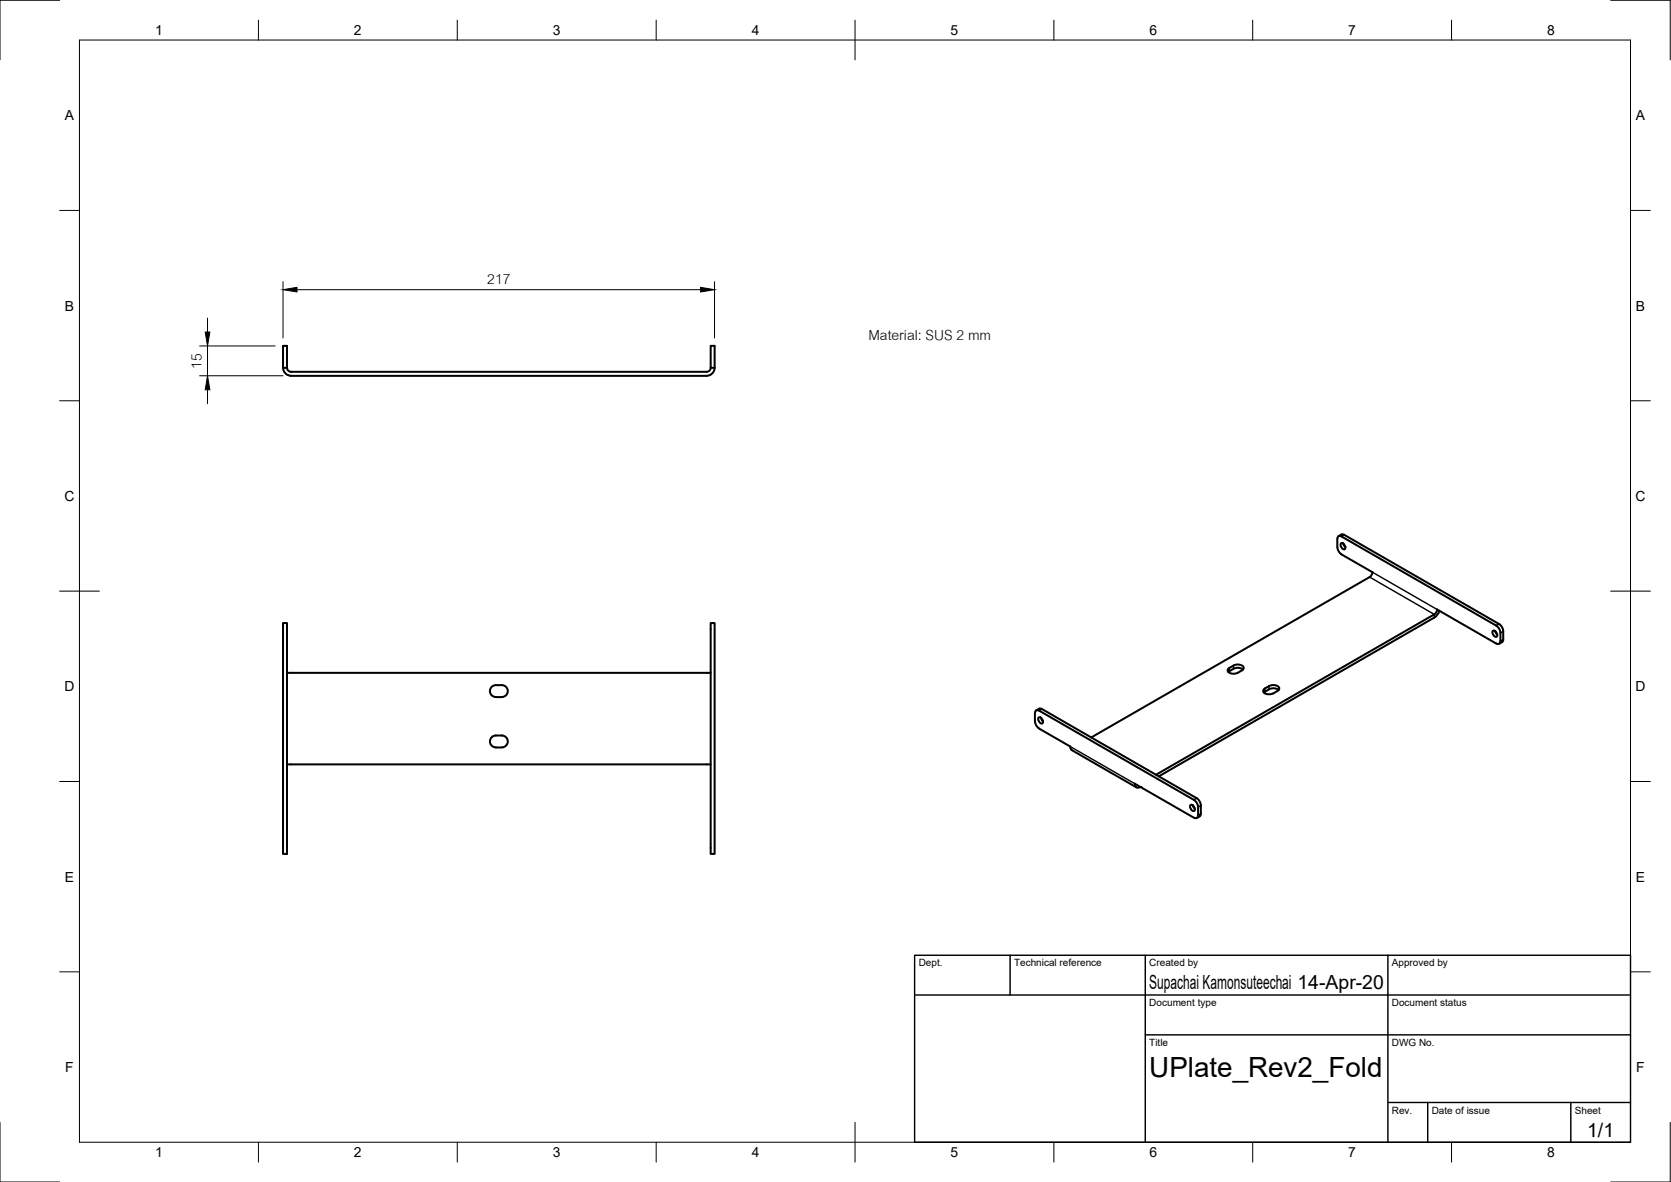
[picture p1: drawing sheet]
<svg xmlns="http://www.w3.org/2000/svg" width="420mm" height="297mm" viewBox="0 0 420 297" stroke-linecap="round" stroke-linejoin="round" font-family="sans-serif">
<!-- layer: Visible -->
<g fill="none" stroke="#000" stroke-width=".51">
<path d="M71.2 86.9h1v5.5h-1zM71.2 92.4a2 2 0 0 0 2 2M72.2 92.4a1.01 1.01 0 0 0 1 1h104.5M73.2 94.5h104.5M178.7 92.4a1.01 1.01 0 0 1-1 1M178.7 86.9h1v5.5h-1zM179.7 92.4a2 2 0 0 1-2 2M336.5 134.8l1-.5 .5 .1 38.9 22.4 .6 .6a4.1 4.1 0 0 1 .5 3.3l-.2 .5-.8 .6M337.2 136.5a1.02 1.02 0 0 1 .9 1.5 1.02 1.02 0 0 1-.9-1.5zM337.8 136.6l.5 .9M71.2 156.6h1v58h-1zM178.7 156.6h1v58h-1z"/>
<path d="M361.4 153.2l14.8 8.5M361.4 153.2l-.2 .7-.6 .5-69.9 40.3M361.9 153.5l-.4 .8-.9 .9-69.2 39.9M375.4 158.5a1.02 1.02 0 0 1 .9 1.5 1.02 1.02 0 0 1-.9-1.5zM376 158.6l.5 .9M72.2 169.1h106.5M123.8 172.5a3.2 3.2 0 0 1 3.6 .3 1.49 1.49 0 0 1 .1 1.5 1.49 1.49 0 0 1-1.3 .9h-1.5a1.49 1.49 0 0 1-1.4-1.1 1.49 1.49 0 0 1 .5-1.6zM261.2 178.1l-.7 .4M261.3 178.1l.7 .1 38.9 22.4 .6 .6a4.1 4.1 0 0 1 .4 3.3l-.1 .5-.9 .6M308.8 168.1a2.77 2.77 0 0 1 3.8-.6l.1 .5a2.97 2.97 0 0 1-3.6 1.1l-.4-.5zM312.5 168.3a2.21 2.21 0 0 0-2.3-.2l-1.3 .8M318 173.8l-.2 .2"/>
<path d="M319.1 173.2l-1.1 .6M319.1 172.4l-1.1 .6M319.1 173.2a2.2 2.2 0 0 1 2.4 .2M319.1 172.4l1.3-.2a.9 .9 0 0 1 1 .2 .9 .9 0 0 1 .1 1 2.8 2.8 0 0 1-3.7 .6l-.2-.5 .4-.5M376.2 161.7a.65 .65 0 0 0 .7 .1 .65 .65 0 0 0 .4-.7 4.2 4.2 0 0 0-.5-3.3l-.6-.6-38.9-22.4a.65 .65 0 0 0-.7-.1 .65 .65 0 0 0-.3 .7 4.2 4.2 0 0 0 .4 3.3l.6 .6 7.8 4.5-.2 .7-.5 .5-70 40.3M72.2 192.1h106.5M123.8 185.1a3.2 3.2 0 0 1 3.6 .3 1.51 1.51 0 0 1-1.2 2.4h-1.5a1.49 1.49 0 0 1-1.4-1 1.49 1.49 0 0 1 .5-1.7zM261.2 180.3a1.02 1.02 0 0 1 .9 1.5 1.02 1.02 0 0 1-.9-1.5zM261.3 183.1l7.8 4.5M261.3 183.1l-.6-.6a4.1 4.1 0 0 1-.5-3.3l.1-.4a.61 .61 0 0 1 1-.2l38.9 22.4M261.7 180.4l.6 .9M269.1 187.6l.1 .5 .3 .4"/>
<path d="M269.5 188.5l16.2 9.4M286.8 197.8a.86 .86 0 0 1-1 .1 .86 .86 0 0 1-.5-1l14.9 8.6M299.4 202.3a1.02 1.02 0 0 1 .9 1.5 1.02 1.02 0 0 1-.9-1.5zM299.9 202.4l.5 .9M300.2 201l.6 .6a4.1 4.1 0 0 1 .4 3.3v.3a.61 .61 0 0 1-1 .3"/>
</g>
<!-- layer: Visible Narrow -->
<g fill="none" stroke="#000" stroke-width=".36">
<path d="M338 134.4l-.7 .4M344.4 145l16.2 9.4v.8M345.1 143.8l16.3 9.4M376.9 156.8l-.7 .4M378 158.7l-.7 .4M262 178.2l-.7 .4M309.1 167.9v.8M310.2 167.3v.8M318 173v.8M319.1 172.4v.8M378 160.7l-.7 .4M269.1 187.6l16.2 9.3"/>
<path d="M300.9 200.6l-.7 .4M301.9 204.5l-.7 .4M301.9 202.4l-.7 .4"/>
</g>
<circle cx="286.7" cy="197.8" r=".18" fill="#000"/>
<!-- layer: Visible -->
<circle cx="286.7" cy="197.8" r=".25" fill="#000"/>
<!-- layer: Border -->
<g fill="none" stroke="#000" stroke-width=".25">
<path d="M15 .1h-15v15M20 10.1h390v276.9h-390zM65 5.1v5M115 5.1v5M165 5.1v5M215 5.1v10M265 5.1v5M315 5.1v5M365 5.1v5M405 .1h15v15M15 52.9h5M410 52.9h5"/>
<path d="M15 100.7h5M410 100.7h5M15 148.6h10M405 148.6h10M15 196.4h5M410 196.4h5M15 244.2h5M410 244.2h5M0 282.1v14.9h15M65 287v5M115 287v5M165 287v5"/>
<path d="M215 282.1v9.9M265 287v5M315 287v5M365 287v5M420 282.1v14.9h-15"/>
</g>
<!-- layer: TitleBlock -->
<path d="M230 240.1h180v46.9h-180zM230 250h180M254 240.1v9.9M288 240.1v46.9M349 240.1v46.9M288 260.1h122M349 277.1h61M359 277.1v9.9M395 277.1v9.9" fill="none" stroke="#000" stroke-width=".36"/>
<!-- layer: Dimensions -->
<path d="M52.2 79.9v3.5M71.2 70.8v14.1M74.7 72.8h101.5M179.7 70.8v14.1M50.2 86.9h19M50.2 94.4h21M52.2 86.9v7.5M52.2 97.9v3.5" fill="none" stroke="#000" stroke-width=".25"/>
<path d="M71.2 72.8l3.5-.6v1.2zM176.2 72.2l3.5 .6-3.5 .6zM51.6 83.4h1.2l-.6 3.5zM52.2 94.4l.6 3.5h-1.2z" fill="#000" stroke="#000" stroke-width=".25"/>
<text font-size="7" x="289" y="270.6">UPlate_Rev2_Fold</text>
<g font-size="5.3">
<text x="122.5" y="71.3">217</text>
<text x="218.4" y="85.4">Material: SUS 2 mm</text>
<text x="50.6" y="92.7" transform="rotate(-90 50.6 92.7)">15</text>
</g>
<g font-size="4.9">
<text x="289" y="248.5">Supachai Kamonsuteechai 14-Apr-20</text>
<text x="399.1" y="285.7">1/1</text>
</g>
<g font-size="3.5">
<text x="39" y="8.8">1</text>
<text x="89" y="8.8">2</text>
<text x="139" y="8.8">3</text>
<text x="189" y="8.8">4</text>
<text x="239" y="8.8">5</text>
<text x="289" y="8.8">6</text>
<text x="339" y="8.8">7</text>
<text x="389" y="8.8">8</text>
<text x="16.3" y="30.2">A</text>
<text x="411.3" y="30.2">A</text>
<text x="16.3" y="78">B</text>
<text x="411.3" y="78">B</text>
<text x="16.2" y="125.9">C</text>
<text x="411.2" y="125.9">C</text>
<text x="16.2" y="173.7">D</text>
<text x="411.2" y="173.7">D</text>
<text x="16.3" y="221.6">E</text>
<text x="411.3" y="221.6">E</text>
<text x="16.4" y="269.4">F</text>
<text x="411.4" y="269.4">F</text>
<text x="39" y="290.8">1</text>
<text x="89" y="290.8">2</text>
<text x="139" y="290.8">3</text>
<text x="189" y="290.8">4</text>
<text x="239" y="290.8">5</text>
<text x="289" y="290.8">6</text>
<text x="339" y="290.8">7</text>
<text x="389" y="290.8">8</text>
</g>
<g font-size="2.5">
<text x="231" y="242.9">Dept.</text>
<text x="255" y="242.9">Technical reference</text>
<text x="289" y="242.9">Created by</text>
<text x="350" y="242.9">Approved by</text>
<text x="289" y="252.8">Document type</text>
<text x="350" y="252.8">Document status</text>
<text x="289" y="262.9">Title</text>
<text x="350" y="262.9">DWG No.</text>
<text x="350" y="279.9">Rev.</text>
<text x="360" y="279.9">Date of issue</text>
<text x="396" y="279.9">Sheet</text>
</g>
</svg>
